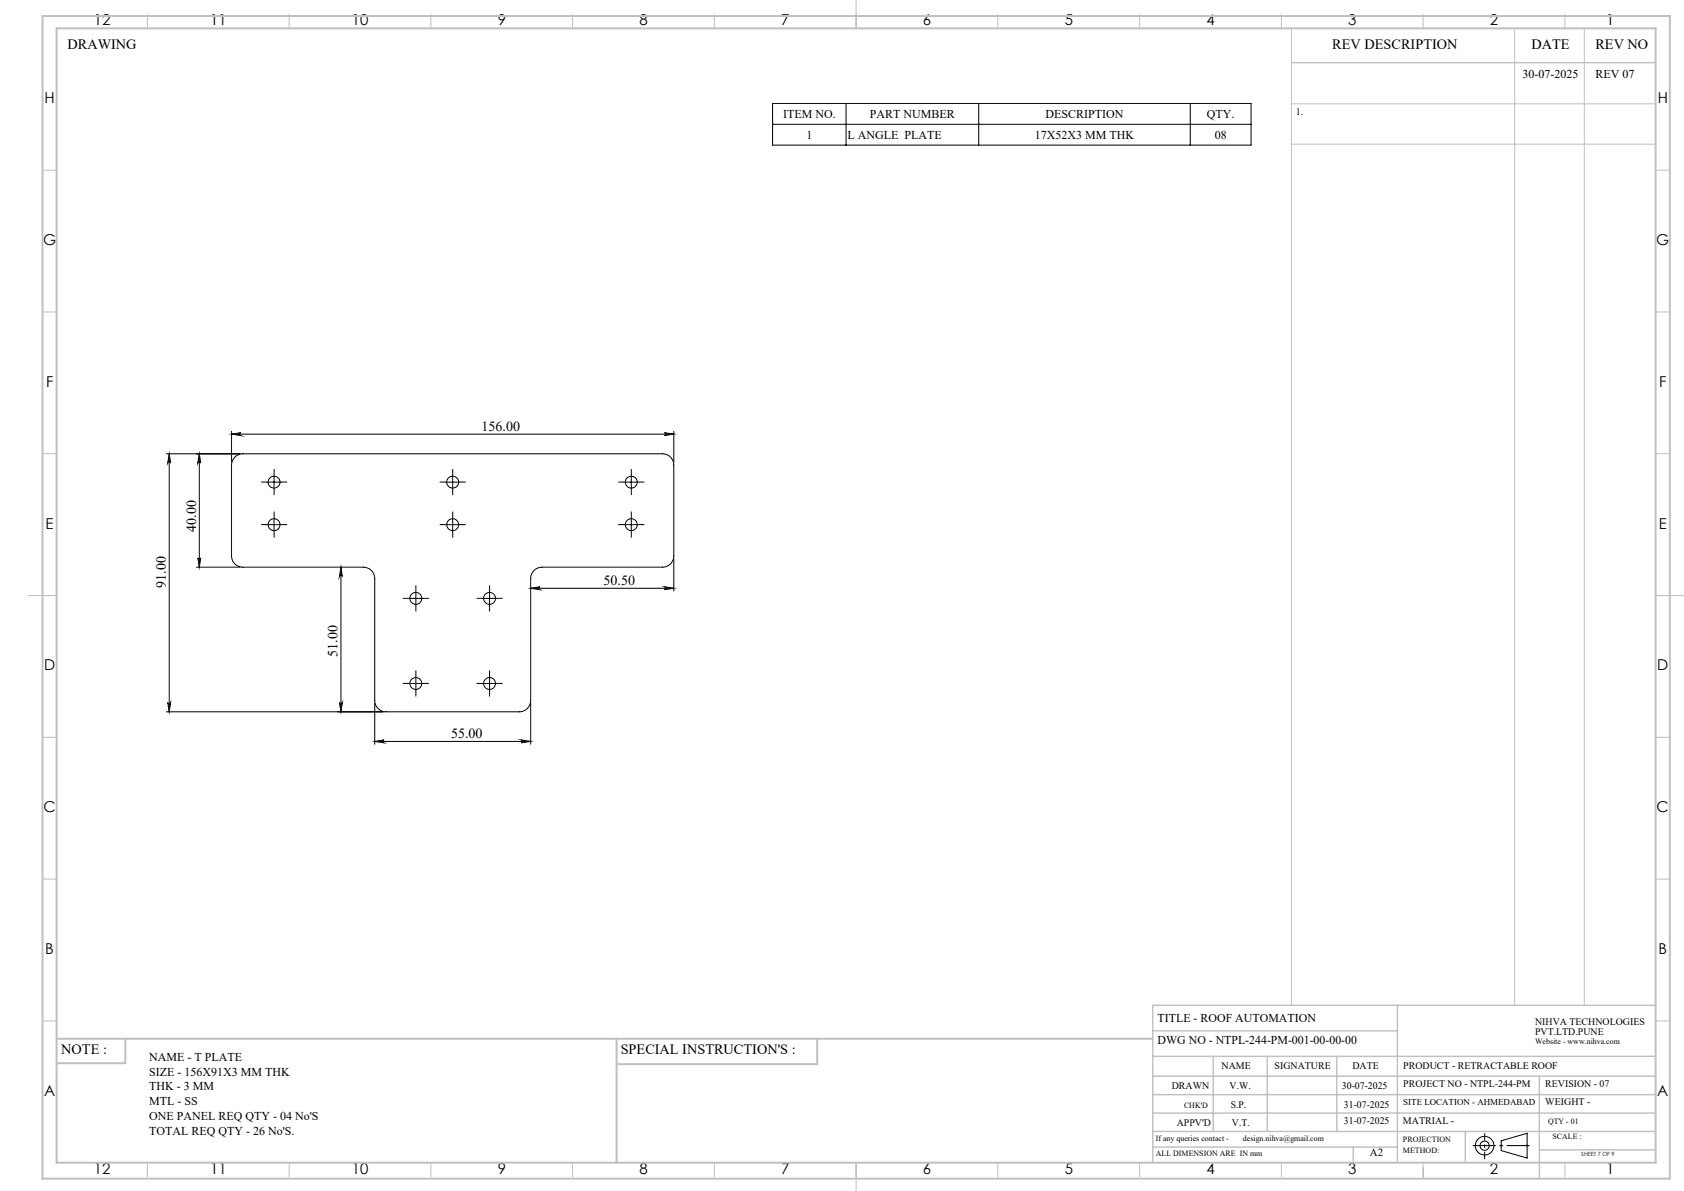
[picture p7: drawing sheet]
<svg xmlns="http://www.w3.org/2000/svg" width="594mm" height="420mm" viewBox="0 0 594 420" stroke-linecap="round" stroke-linejoin="round" font-family="sans-serif">
<g fill="none" stroke="#000" stroke-width=".35">
<path d="M272.5 36.5h168.8v14.7h-168.8zM298.4 36.5v14.7M345.2 36.5v14.7M419.8 36.5v14.7M272.5 43.8h168.8M81.7 153.1l3.3-.5a.51 .51 0 0 0-.5 .5 .51 .51 0 0 0 .5 .5zM81.7 152.1v10.9M81.7 153.1h156M234.4 152.6l3.3 .5-3.3 .5a.51 .51 0 0 0 .5-.5 .51 .51 0 0 0-.5-.5zM237.7 152.1v10.9M58.7 160h26M59.7 160l.5 3.3a.51 .51 0 0 0-.5-.4 .51 .51 0 0 0-.5 .4z"/>
<path d="M59.7 160v91M70.3 160l.5 3.3a.51 .51 0 0 0-.5-.4 .51 .51 0 0 0-.5 .4zM70.3 160v40M83 161l1.6-.8 1.1-.2h148a3.9 3.9 0 0 1 4 4v32a3.9 3.9 0 0 1-4 4h-42.5a4 4 0 0 0-4 4v43a4 4 0 0 1-4 4h-47a4 4 0 0 1-4-4v-43a4.1 4.1 0 0 0-4-4h-42.5a3.9 3.9 0 0 1-4-4v-32l.3-1.6zM94.2 170h5M96.7 167.5v5M157.2 170h5M159.7 167.5v5M220.2 170h5M222.7 167.5v5M69.8 196.7a.51 .51 0 0 0 .5 .5 .51 .51 0 0 0 .5-.5l-.5 3.3zM94.2 185h5"/>
<path d="M96.7 182.5v5M157.2 185h5M159.7 182.5v5M220.2 185h5M222.7 182.5v5M237.7 197v11.4M69.3 200h15.4M120.3 200l.5 3.3a.51 .51 0 0 0-.6-.4 .51 .51 0 0 0-.5 .4zM120.3 200v51M144.2 211h5M146.7 208.5v5M170.2 211h5"/>
<path d="M172.7 208.5v5M187.2 207.5l3.3-.6a.51 .51 0 0 0-.5 .5 .51 .51 0 0 0 .5 .5zM187.2 207.5h50.5M234.4 206.9l3.3 .6-3.3 .4a.51 .51 0 0 0 .5-.5 .51 .51 0 0 0-.5-.5zM146.7 238.5v5M172.7 238.5v5M58.7 251h76.5M59.2 247.7a.51 .51 0 0 0 .5 .5 .51 .51 0 0 0 .5-.5l-.5 3.3zM119.7 247.7a.51 .51 0 0 0 .5 .5 .51 .51 0 0 0 .6-.5l-.5 3.3zM132.2 248v14.4M144.2 241h5M170.2 241h5"/>
<path d="M187.2 248v14.4M132.2 261.5l3.3-.6a.51 .51 0 0 0-.5 .5 .51 .51 0 0 0 .5 .6zM132.2 261.5h55M183.9 260.9l3.3 .6-3.3 .5a.51 .51 0 0 0 .5-.6 .51 .51 0 0 0-.5-.5zM529.5 402.3l9.2-2.7v8.8l-9.2-2.7z"/>
<circle cx="96.7" cy="170" r="2.11"/>
<circle cx="159.7" cy="170" r="2.11"/>
<circle cx="222.7" cy="170" r="2.11"/>
<circle cx="96.7" cy="185" r="2.11"/>
<circle cx="159.7" cy="185" r="2.11"/>
<circle cx="222.7" cy="185" r="2.11"/>
<circle cx="146.7" cy="211" r="2.1"/>
<circle cx="172.7" cy="211" r="2.1"/>
<circle cx="146.7" cy="241" r="2.09"/>
<circle cx="172.7" cy="241" r="2.09"/>
<circle cx="523.7" cy="404" r="1.62"/>
<circle cx="523.7" cy="404" r="3.3"/>
</g>
<g fill="none" stroke="#c0c0c0" stroke-width=".35">
<path d="M52 5v5M102 5v5M152 5v5M202 5v5M252 5v5M302 0v10M352 5v5M402 5v5M452 5v5M455.5 10v344.5M502 5v5M534.3 10v344.5"/>
<path d="M552 5v5M558.8 10v344.5M455.5 36.6h128.5M455.5 50.9h128.5M15 60h5M584 60h5M15 110h5M584 110h5M15 160h5M584 160h5M10 210h10M584 210h10"/>
<path d="M15 260h5M584 260h5M15 310h5M584 310h5M15 360h5M584 360h5M52 410v5M102 410v5M152 410v5M202 410v5M252 410v5M302 410v10"/>
<path d="M352 410v5M402 410v5M452 410v5M502 410v5M502 411.6v4.1M529 404h1M529.2 403.7l.7 .7M529.5 403.5v1M529.9 403.7l-.7 .7M538.1 404h1.1M538.3 403.7l.7 .7M538.7 403.5v1"/>
<path d="M539 403.7l-.7 .7M552 410v5"/>
</g>
<g fill="none" stroke="#000" stroke-width=".35" stroke-dasharray="15.2 1.3 1.3 1.3" stroke-linecap="butt">
<path d="M94.2 170h-2.1M96.7 167.5v-2.1M96.7 172.5v2.1M99.2 170h2.1M157.2 170h-2.1M159.7 167.5v-2.1M159.7 172.5v2.1M162.2 170h2.1M220.2 170h-2.1M222.7 167.5v-2.1M222.7 172.5v2.1M225.2 170h2.1"/>
<path d="M94.2 185h-2.1M96.7 182.5v-2.1M96.7 187.5v2.1M99.2 185h2.1M157.2 185h-2.1M159.7 182.5v-2.1M159.7 187.5v2.1M162.2 185h2.1M220.2 185h-2.1M222.7 182.5v-2.1M222.7 187.5v2.1M225.2 185h2.1"/>
<path d="M144.2 211h-2.1M146.7 208.5v-2.1M146.7 213.5v2.1M149.2 211h2.1M170.2 211h-2.1M172.7 208.5v-2.1M172.7 213.5v2.1M175.2 211h2.1M146.7 238.5v-2.1M172.7 238.5v-2.1M144.2 241h-2.1M146.7 243.5v2.1"/>
<path d="M149.2 241h2.1M170.2 241h-2.1M172.7 243.5v2.1M175.2 241h2.1"/>
</g>
<path d="M519.5 404h20.1" fill="none" stroke="#000" stroke-width=".35" stroke-dasharray="15.2 1.3 1.3 1.3" stroke-dashoffset="7.1" stroke-linecap="butt"/>
<path d="M523.7 408.8v-9.2" fill="none" stroke="#000" stroke-width=".35" stroke-dasharray="15.2 1.3 1.3 1.3" stroke-dashoffset="12.6" stroke-linecap="butt"/>
<g fill="none" stroke="#c0c0c0" stroke-width=".5">
<path d="M455.5 22.1h128.5M492.9 354.5v55.5M584 354.5h-177.4v55.5M406.6 372.5h177.4M406.6 379.5h177.4M406.6 363.5h86.3M428 372.5v26.5M447 372.5v26.5M471.5 372.5v26.5M543 379.5v36.2M406.6 392.5h177.4M406.6 386h177.4"/>
<path d="M406.6 399h177.4M516.9 399v11M406.6 404.5h86.3M477.3 404.5v5.5M543 405.5h41"/>
</g>
<path d="M15 5.7h574v410h-574zM20 10h564v400h-564zM20 366.3h386.6M44.2 366.3v8.6h-24.2M217.5 366.3v43.7M288.3 366.3v9h-70.8" fill="none" stroke="#c0c0c0" stroke-width=".7"/>
<g fill="#000">
<path d="M81.7 153.1l3.3-.5a.51 .51 0 0 0-.5 .5 .51 .51 0 0 0 .5 .5zM234.4 152.6l3.3 .5-3.3 .5a.51 .51 0 0 0 .5-.5 .51 .51 0 0 0-.5-.5z"/>
<path d="M70.3 160l.5 3.3a.51 .51 0 0 0-.5-.4 .51 .51 0 0 0-.5 .4zM69.8 196.7a.51 .51 0 0 0 .5 .5 .51 .51 0 0 0 .5-.5l-.5 3.3zM120.3 200l.5 3.3a.51 .51 0 0 0-.6-.4 .51 .51 0 0 0-.5 .4zM119.7 247.7a.51 .51 0 0 0 .5 .5 .51 .51 0 0 0 .6-.5l-.5 3.3zM59.7 160l.5 3.3a.51 .51 0 0 0-.5-.4 .51 .51 0 0 0-.5 .4zM59.2 247.7a.51 .51 0 0 0 .5 .5 .51 .51 0 0 0 .5-.5l-.5 3.3z"/>
<path d="M132.2 261.5l3.3-.6a.51 .51 0 0 0-.5 .5 .51 .51 0 0 0 .5 .6zM183.9 260.9l3.3 .6-3.3 .5a.51 .51 0 0 0 .5-.6 .51 .51 0 0 0-.5-.5zM187.2 207.5l3.3-.6a.51 .51 0 0 0-.5 .5 .51 .51 0 0 0 .5 .5zM234.4 206.9l3.3 .6-3.3 .4a.51 .51 0 0 0 .5-.5 .51 .51 0 0 0-.5-.5z"/>
</g>
<g font-size="5.3">
<text x="33.1" y="8.9">12</text>
<text x="74.1" y="8.9">11</text>
<text x="124.1" y="8.9">10</text>
<text x="175.6" y="8.9">9</text>
<text x="225.6" y="8.9">8</text>
<text x="275.6" y="8.9">7</text>
<text x="325.6" y="8.9">6</text>
<text x="375.6" y="8.9">5</text>
<text x="425.6" y="8.9">4</text>
<text x="475.6" y="8.9">3</text>
<text x="525.6" y="8.9">2</text>
<text x="566.6" y="8.9">1</text>
<text x="15.7" y="36.4">H</text>
<text x="584.7" y="36.4">H</text>
<text x="15.2" y="86.4">G</text>
<text x="584.2" y="86.4">G</text>
<text x="16.2" y="136.4">F</text>
<text x="585.2" y="136.4">F</text>
<text x="16.1" y="186.4">E</text>
<text x="585.1" y="186.4">E</text>
<text x="15.5" y="236.4">D</text>
<text x="584.5" y="236.4">D</text>
<text x="15.4" y="286.4">C</text>
<text x="584.4" y="286.4">C</text>
<text x="16" y="336.4">B</text>
<text x="585" y="336.4">B</text>
<text x="15.5" y="386.4">A</text>
<text x="584.5" y="386.4">A</text>
<text x="33.1" y="413.9">12</text>
<text x="74.1" y="413.9">11</text>
<text x="124.1" y="413.9">10</text>
<text x="175.6" y="413.9">9</text>
<text x="225.6" y="413.9">8</text>
<text x="275.6" y="413.9">7</text>
<text x="325.6" y="413.9">6</text>
<text x="375.6" y="413.9">5</text>
<text x="425.6" y="413.9">4</text>
<text x="475.6" y="413.9">3</text>
<text x="525.6" y="413.9">2</text>
<text x="566.6" y="413.9">1</text>
</g>
<g font-size="5">
<text x="23.8" y="17.2">DRAWING</text>
<text x="470" y="17.4">REV DESCRIPTION</text>
<text x="540.2" y="17.4">DATE</text>
<text x="562.8" y="17.4">REV NO</text>
<text x="21.6" y="371.8">NOTE :</text>
<text x="218.9" y="371.8">SPECIAL INSTRUCTION'S :</text>
</g>
<g font-size="4.9">
<text x="169.9" y="151.9">156.00</text>
<text x="69.1" y="187.6" transform="rotate(-90 69.1 187.6)">40.00</text>
<text x="58.5" y="207.3" transform="rotate(-90 58.5 207.3)">91.00</text>
<text x="212.9" y="206.2">50.50</text>
<text x="119.1" y="231.7" transform="rotate(-90 119.1 231.7)">51.00</text>
<text x="159.1" y="260.3">55.00</text>
</g>
<g font-size="4.2">
<text x="537.1" y="27.6">30-07-2025</text>
<text x="562.8" y="27.6">REV 07</text>
<text x="276.2" y="41.7">ITEM NO.</text>
<text x="306.8" y="41.7">PART NUMBER</text>
<text x="368.8" y="41.7">DESCRIPTION</text>
<text x="425.7" y="41.7">QTY.</text>
<text x="284.4" y="49">1</text>
<text x="298.9" y="49">L ANGLE PLATE</text>
<text x="365" y="49">17X52X3 MM THK</text>
<text x="428.5" y="49">08</text>
<text x="408.3" y="360.3">TITLE - ROOF AUTOMATION</text>
<text x="408.3" y="368.2">DWG NO - NTPL-244-PM-001-00-00-00</text>
<text x="52.6" y="374.1">NAME - T PLATE</text>
<text x="52.6" y="379.3">SIZE - 156X91X3 MM THK</text>
<text x="52.6" y="384.5">THK - 3 MM</text>
<text x="52.6" y="389.8">MTL - SS</text>
<text x="52.6" y="395">ONE PANEL REQ QTY - 04 No'S</text>
<text x="52.6" y="400.2">TOTAL REQ QTY - 26 No'S.</text>
</g>
<text font-size="3.9" x="483.2" y="407.7">A2</text>
<g font-size="3.5">
<text x="457" y="40.6">1.</text>
<text x="541.5" y="361.3">NIHVA TECHNOLOGIES</text>
<text x="541.5" y="364.9">PVT.LTD.PUNE</text>
<text x="430.9" y="377">NAME</text>
<text x="449.6" y="377">SIGNATURE</text>
<text x="477" y="377">DATE</text>
<text x="495" y="377">PRODUCT - RETRACTABLE ROOF</text>
<text x="495" y="383.3">PROJECT NO - NTPL-244-PM</text>
<text x="545.1" y="383.3">REVISION - 07</text>
<text x="413.3" y="384.1">DRAWN</text>
<text x="433.7" y="384.1">V.W.</text>
<text x="473.3" y="384.1">30-07-2025</text>
<text x="545.1" y="389.8">WEIGHT -</text>
<text x="434.1" y="390.6">S.P.</text>
<text x="474.1" y="390.6">31-07-2025</text>
<text x="415.1" y="396.9">APPV'D</text>
<text x="434.6" y="396.9">V.T.</text>
<text x="474.1" y="396.5">31-07-2025</text>
<text x="494.8" y="396.5">MATRIAL -</text>
</g>
<text font-size="3.2" x="495" y="389.6">SITE LOCATION - AHMEDABAD</text>
<g font-size="2.8">
<text x="541.5" y="368.3">Website - www.nihva.com</text>
<text x="417.6" y="390.6">CHK'D</text>
<text x="546.1" y="396.5">QTY - 01</text>
<text x="547.6" y="401.7">SCALE :</text>
<text x="407.7" y="402.2">If any queries contact -</text>
<text x="407.7" y="407.7">ALL DIMENSION ARE IN mm</text>
<text x="438.4" y="402.2">design.nihva@gmail.com</text>
<text x="494.8" y="402.7">PROJECTION</text>
<text x="494.8" y="406.5">METHOD:</text>
</g>
<text font-size="2" x="557.8" y="407.8">SHEET 7 OF 9</text>
</svg>
